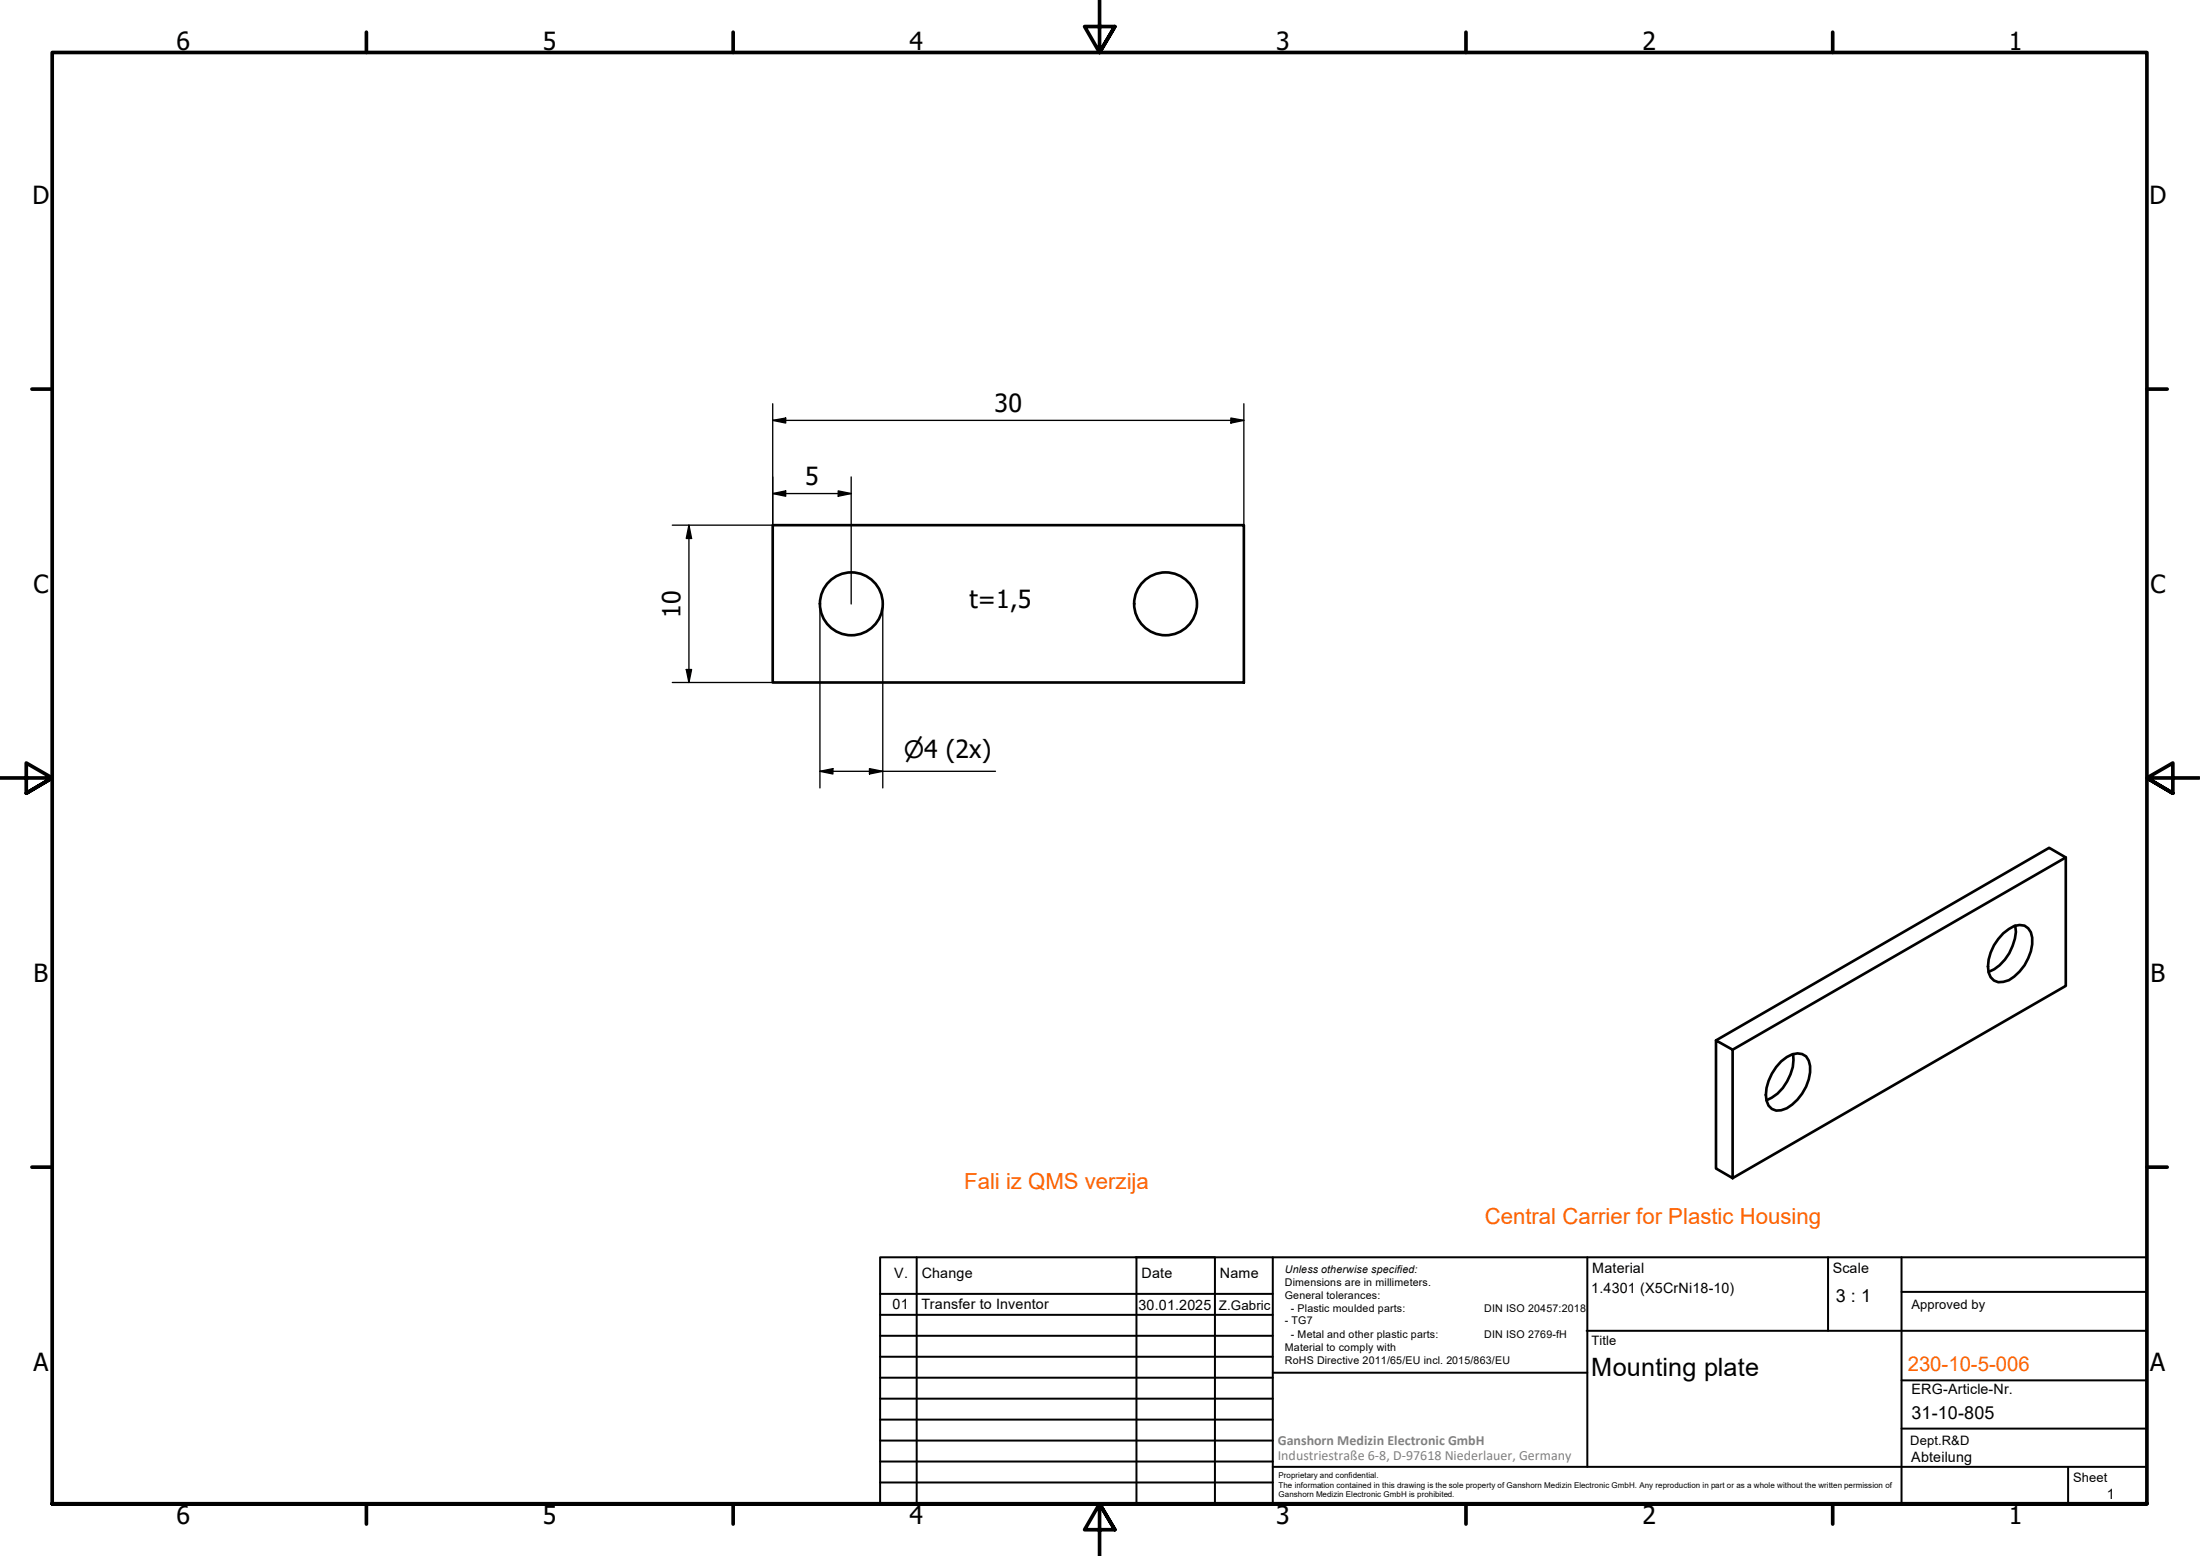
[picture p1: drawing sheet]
<svg xmlns="http://www.w3.org/2000/svg" width="420mm" height="297mm" viewBox="0 0 420 297" stroke-linecap="round" stroke-linejoin="round" font-family="sans-serif">
<!-- layer: Visible (ISO) -->
<g fill="none" stroke="#000" stroke-width=".51">
<path d="M147.6 100.3h90v30h-90zM382.6 178.2l1.1-.9a2.78 2.78 0 0 1 3.6-.1 4.6 4.6 0 0 1 .6 4.4 9.3 9.3 0 0 1-4.2 5.5l-1.1 .3a2.22 2.22 0 0 1-2.8-1.7 8.7 8.7 0 0 1 2.8-7.5zM384.9 176.7a8.3 8.3 0 0 1-2 6.5l-1 1.1-1 .7-1.1 .5M394.5 163.7v24.5l-63.6 36.7M327.7 198.6l3.2 1.8v24.5l-3.2-1.8zM327.7 198.6l63.7-36.8 3.1 1.9-63.6 36.7M340.2 202.6a4.2 4.2 0 0 1 4-1.4 3.1 3.1 0 0 1 1.5 3.5 9.4 9.4 0 0 1-4.5 6.9 2.43 2.43 0 0 1-3.8-1.5 8.8 8.8 0 0 1 2.8-7.5zM342.5 201.2a8.9 8.9 0 0 1-5.1 8.8"/>
<circle cx="162.6" cy="115.3" r="6"/>
<circle cx="222.6" cy="115.3" r="6"/>
</g>
<!-- layer: Border (ISO) -->
<g fill="none" stroke="#000" stroke-width=".7">
<path d="M70 6.1v3.9M140 6.1v3.9M210 0v10l-2.9-4.9h5.8l-2.9 4.9 2.9-4.9M280 6.1v3.9M350 6.1v3.9M6.1 74.3h3.9M410 74.3h3.9M0 148.5h10l-5-2.8v5.7l5-2.9-5 2.9M420 148.5h-10l5-2.8v5.7l-5-2.9 5 2.9M6.1 222.8h3.9M410 222.8h3.9M10 287.1v-277.1h400v277.1h-400h400"/>
<path d="M70 287.1v3.8M140 287.1v3.8M212.9 292l-2.9-4.9 2.9 4.9h-5.8l2.9-4.9v9.9M280 287.1v3.8M350 287.1v3.8"/>
</g>
<!-- layer: TitleBlock -->
<g fill="none" stroke="#000" stroke-width=".38">
<path d="M168.1 251h75M168.1 247h75M168.1 255h75M168.1 259h75M175.1 240v47M216.9 240h15M217 240v47M232 240v47M243.1 240.1v46.9h-75v-47h241.9v47.1h-167M303 254h107M303.1 240v40M349.1 240v14"/>
<path d="M363.2 240v47.1M363.2 246.6h46.8M168.1 271h75M168.1 263h75M168.1 267h75M168.1 275h75M168.1 279h75M243.1 262.1h60M363.2 272.7h46.8M363.2 263.5h46.8M168.1 283h75M216.9 287h15"/>
<path d="M243.1 280h166.9M395 280.1v7"/>
</g>
<!-- layer: Dimension (ISO) -->
<g fill="none" stroke="#000" stroke-width=".25">
<path d="M147.6 77.1v23.2h-19.2M235.1 79.8l2.5 .4-2.5 .6zM237.6 77.1v23.2M147.6 80.2l2.5-.4v1zM147.6 94.2l2.5-.5v1zM147.6 80.2h90M147.6 94.2h15M160.1 93.7l2.5 .5-2.5 .5zM162.6 91v24.3M131.6 100.3v30M131.6 100.3l.5 2.5h-1zM156.6 115.3v35.1"/>
<path d="M168.6 115.3v35.1M128.4 130.3h19.2M131.1 127.8h1l-.5 2.5zM156.6 147.2l2.5-.5v1.1zM156.6 147.2h33.5M166.1 146.7l2.5 .5-2.5 .6z"/>
</g>
<path d="M147.6 80.2l2.5-.4v1zM147.6 94.2l2.5-.5v1zM160.1 93.7l2.5 .5-2.5 .5zM235.1 79.8l2.5 .4-2.5 .6zM131.6 100.3l.5 2.5h-1zM131.1 127.8h1l-.5 2.5zM156.6 147.2l2.5-.5v1.1zM166.1 146.7l2.5 .5-2.5 .6z" fill="#000"/>
<g font-size="4.8">
<text x="33.7" y="9.6">6</text>
<text x="103.7" y="9.6">5</text>
<text x="173.7" y="9.6">4</text>
<text x="243.7" y="9.6">3</text>
<text x="313.7" y="9.6">2</text>
<text x="383.7" y="9.6">1</text>
<text x="6.2" y="38.9">D</text>
<text x="410.5" y="38.9">D</text>
<text x="189.9" y="78.7">30</text>
<text x="153.8" y="92.6">5</text>
<text x="6.4" y="113.1">C</text>
<text x="410.7" y="113.1">C</text>
<text x="130" y="117.9" transform="rotate(-90 130 117.9)">10</text>
<text x="185.2" y="116">t=1,5</text>
<text x="6.4" y="187.4">B</text>
<text x="410.7" y="187.4">B</text>
<text x="6.4" y="261.7">A</text>
<text x="303.9" y="262.6">Mounting plate</text>
<text x="410.7" y="261.7">A</text>
<text x="33.7" y="290.9">6</text>
<text x="103.7" y="290.9">5</text>
<text x="173.7" y="290.9">4</text>
<text x="243.7" y="290.9">3</text>
<text x="313.7" y="290.9">2</text>
<text x="383.7" y="290.9">1</text>
</g>
<text font-size="4.6" x="172.6" y="144.8">⌀4 (2x)</text>
<g font-size="4.2" fill="#ff6200">
<text x="184.1" y="227">Fali iz QMS verzija</text>
<text x="283.6" y="233.7">Central Carrier for Plastic Housing</text>
</g>
<text font-size="3.9" fill="#ff6200" x="364.3" y="261.6">230-10-5-006</text>
<g font-size="3.4">
<text x="350.6" y="248.5">3 : 1</text>
<text x="365.1" y="270.9">31-10-805</text>
</g>
<g font-size="2.7">
<text x="170.8" y="244">V.</text>
<text x="176" y="244">Change</text>
<text x="218" y="244">Date</text>
<text x="233" y="244">Name</text>
<text x="304.1" y="243">Material</text>
<text x="350" y="243.1">Scale</text>
<text x="170.4" y="249.9">01</text>
<text x="176" y="249.9">Transfer to Inventor</text>
<text x="217.4" y="250">30.01.2025</text>
<text x="303.9" y="246.8">1.4301 (X5CrNi18-10)</text>
<text x="365.1" y="266.1">ERG-Article-Nr.</text>
<text x="365" y="279">Abteilung</text>
<text x="402.3" y="286.2">1</text>
</g>
<g font-size="2.7" fill="#808080">
<text x="244" y="275.8">Ganshorn Medizin Electronic GmbH</text>
<text x="244" y="278.7">Industriestraße 6-8, D-97618 Niederlauer, Germany</text>
</g>
<g font-size="2.5">
<text x="232.8" y="250">Z.Gabric</text>
<text x="365.1" y="249.9">Approved by</text>
<text x="304" y="256.8">Title</text>
<text x="364.8" y="275.8">Dept.R&amp;D</text>
<text x="395.9" y="282.9">Sheet</text>
</g>
<g font-size="2">
<text x="245.4" y="242.9">Unless otherwise specified:</text>
<text x="245.4" y="245.4">Dimensions are in millimeters.</text>
<text x="245.4" y="247.9">General tolerances:</text>
<text x="246.5" y="250.4">- Plastic moulded parts:</text>
<text x="283.5" y="250.4">DIN ISO 20457:2018</text>
<text x="245.4" y="252.8">- TG7</text>
<text x="245.4" y="257.9">Material to comply with</text>
<text x="246.5" y="255.4">- Metal and other plastic parts:</text>
<text x="283.5" y="255.4">DIN ISO 2769-fH</text>
<text x="245.4" y="260.3">RoHS Directive 2011/65/EU incl. 2015/863/EU</text>
</g>
<g font-size="1.5">
<text x="244.2" y="282.2">Proprietary and confidential.</text>
<text x="244.2" y="284">The information contained in this drawing is the sole property of Ganshorn Medizin Electronic GmbH. Any reproduction in part or as a whole without the written permission of</text>
<text x="244.2" y="285.8">Ganshorn Medizin Electronic GmbH is prohibited.</text>
</g>
</svg>
